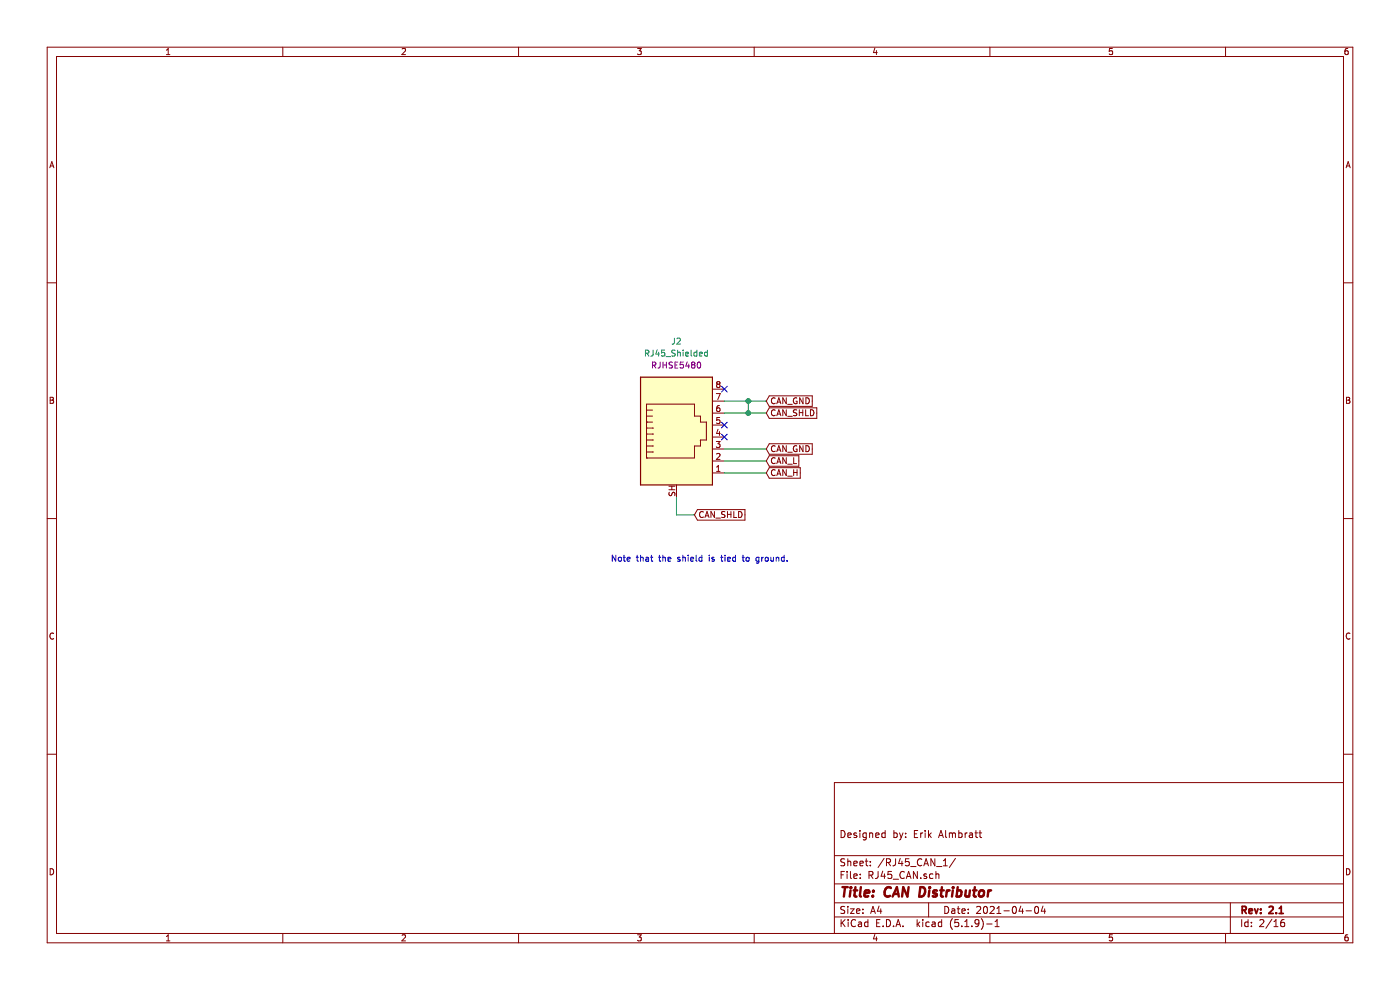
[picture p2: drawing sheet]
EESchema Schematic File Version 4
EELAYER 30 0
EELAYER END
$Descr A4 11693 8268
encoding utf-8
Sheet 3 16
Title "CAN Distributor"
Date "2021-04-04"
Rev "2.1"
Comp ""
Comment1 "Designed by: Erik Almbratt"
Comment2 ""
Comment3 ""
Comment4 ""
$EndDescr
Text GLabel 6400 3750 2    50   Input ~ 0
CAN_GND
Text GLabel 6400 3350 2    50   Input ~ 0
CAN_GND
Wire Wire Line
	6050 3750 6400 3750
NoConn ~ 6050 3250
NoConn ~ 6050 3550
NoConn ~ 6050 3650
$Comp
L Connector:RJ45_Shielded J2
U 1 1
P 5650 3650
AR Path="/603ADFE4/6068581B" Ref="J2"  Part="1" 
AR Path="/603AF7FC/6068581B" Ref="J3"  Part="1" 
AR Path="/603AF88D/6068581B" Ref="J?"  Part="1" 
AR Path="/603AF8B1/6068581B" Ref="J?"  Part="1" 
AR Path="/603AF8D1/6068581B" Ref="J?"  Part="1" 
AR Path="/603AFD78/6068581B" Ref="J?"  Part="1" 
AR Path="/603AFD7A/6068581B" Ref="J?"  Part="1" 
AR Path="/603AFD7C/6068581B" Ref="J?"  Part="1" 
AR Path="/603AFD7E/6068581B" Ref="J?"  Part="1" 
AR Path="/603AFD80/6068581B" Ref="J?"  Part="1" 
F 0 "J3" H 5650 4450 50  0000 C CNN
F 1 "RJ45_Shielded" H 5650 4350 50  0000 C CNN
F 2 "CAN-Distributor:RJHSE5480" V 5650 3675 50  0001 C CNN
F 3 "https://www.farnell.com/cad/2360424.pdf" V 5650 3675 50  0001 C CNN
F 4 "RJHSE5480" H 5650 4250 50  0000 C CNN "MPN"
F 5 "3367703" H 5650 3650 50  0001 C CNN "Farnell"
F 6 "AMPHENOL ICC" H 5650 3650 50  0001 C CNN "Manufacturer"
	1    5650 3650
	1    0    0    -1  
$EndComp
Wire Wire Line
	5650 4150 5650 4300
Wire Wire Line
	5650 4300 5800 4300
Text GLabel 5800 4300 2    50   Input ~ 0
CAN_SHLD
Text GLabel 6400 3450 2    50   Input ~ 0
CAN_SHLD
Wire Wire Line
	6250 3350 6400 3350
Wire Wire Line
	6050 3350 6250 3350
Connection ~ 6250 3350
Wire Wire Line
	6250 3450 6050 3450
Wire Wire Line
	6400 3450 6250 3450
Connection ~ 6250 3450
Wire Wire Line
	6250 3450 6250 3350
Wire Wire Line
	6050 3950 6400 3950
Wire Wire Line
	6050 3850 6400 3850
Text GLabel 6400 3850 2    50   Input ~ 0
CAN_L
Text GLabel 6400 3950 2    50   Input ~ 0
CAN_H
Text Notes 5100 4700 0    50   ~ 0
Note that the shield is tied to ground.
$EndSCHEMATC
